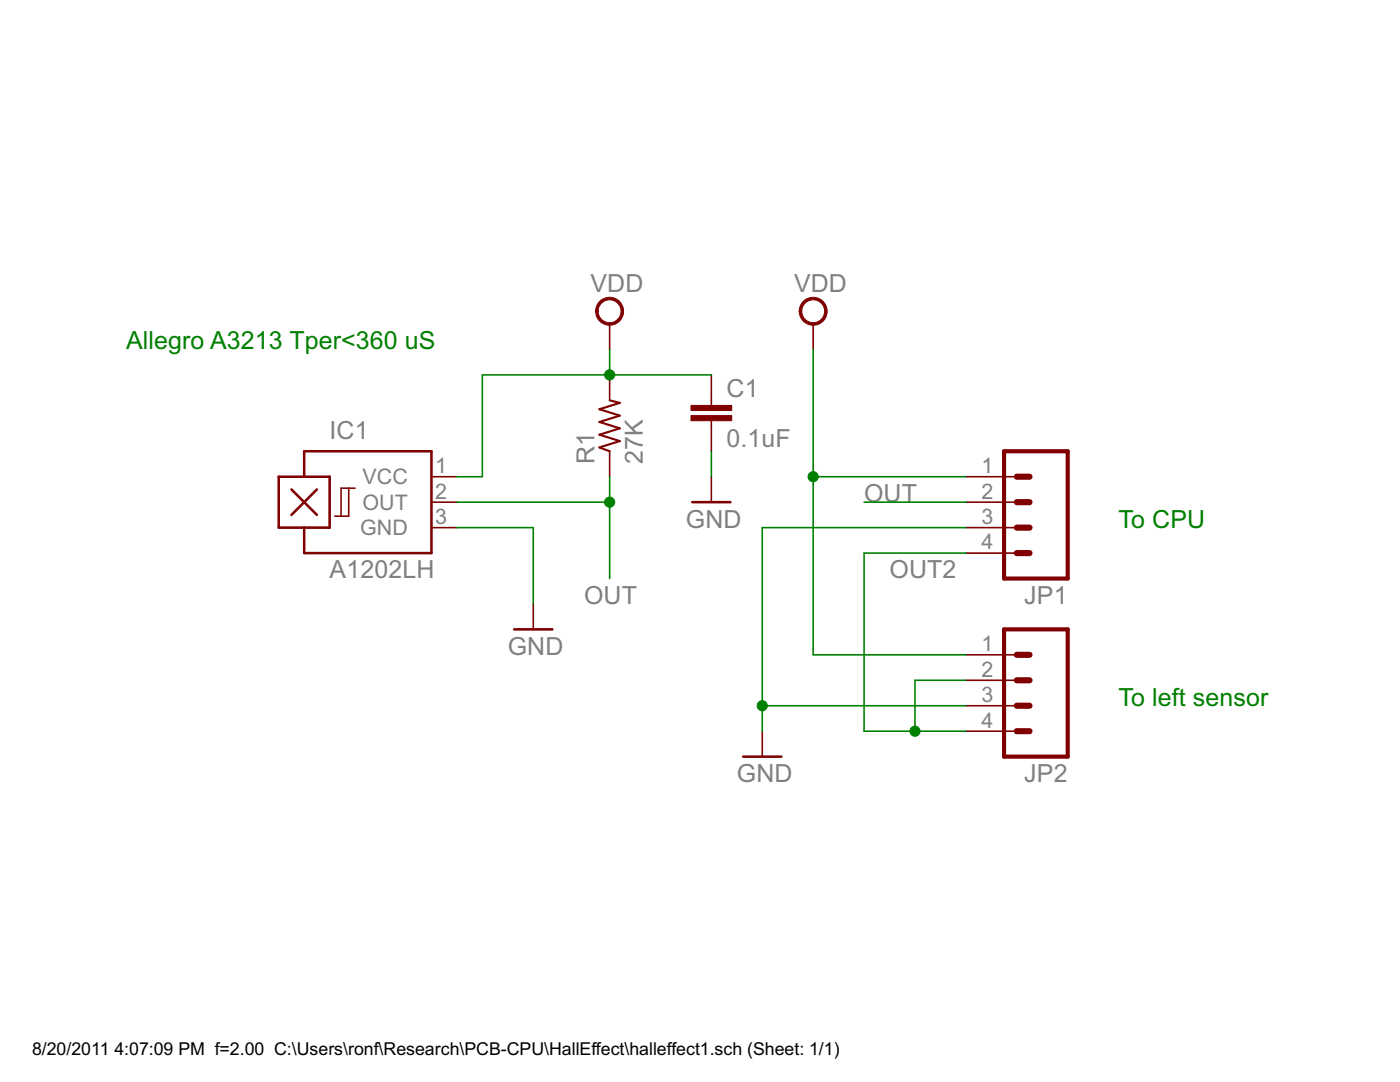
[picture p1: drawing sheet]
<svg xmlns="http://www.w3.org/2000/svg" width="279mm" height="216mm" viewBox="0 0 279 216" stroke-linecap="round" stroke-linejoin="round" font-family="sans-serif">
<g fill="#800000" stroke="#800000" stroke-width=".32">
<path d="M86.1 95.1h5.1z"/>
<path d="M86.1 105.3h5.1z"/>
<path d="M86.1 100.2h5.1z"/>
<path d="M66.8 103h1.3z"/>
<path d="M68.1 97.4v5.6z"/>
<path d="M68.1 97.4h1.5z"/>
<path d="M69.6 97.4h1.3z"/>
<path d="M68.1 103h1.5z"/>
<path d="M69.6 97.4v5.6z"/>
<path d="M121.7 64.6v5.1z"/>
<path d="M106.4 120.5v5.1z"/>
<path d="M142 74.8v5.1z"/>
<path d="M142 85v5z"/>
<path d="M142 79.9v1z"/>
<path d="M142 83.9v1.1z"/>
<path d="M142 95.1v5.1z"/>
<path d="M162.3 64.6v5.1z"/>
<path d="M152.1 145.9v5.1z"/>
<path d="M121.7 74.8v5.1z"/>
<path d="M121.7 90v5.1z"/>
<path d="M192.8 95.1h10.1z"/>
<path d="M192.8 100.2h10.1z"/>
<path d="M192.8 105.3h10.1z"/>
<path d="M192.8 110.4h10.1z"/>
<path d="M192.8 130.7h10.1z"/>
<path d="M192.8 135.7h10.1z"/>
<path d="M192.8 140.8h10.1z"/>
<path d="M192.8 145.9h10.1z"/>
</g>
<g fill="#800000" stroke="#800000" stroke-width=".51">
<path d="M60.7 90h25.4z"/>
<path d="M86.1 90v20.4z"/>
<path d="M60.7 110.4h25.4z"/>
<path d="M55.6 95.1v10.2z"/>
<path d="M55.6 95.1h5.1z"/>
<path d="M60.7 95.1h5.1z"/>
<path d="M65.8 95.1v10.2z"/>
<path d="M60.7 105.3h5.1z"/>
<path d="M55.6 105.3h5.1z"/>
<path d="M63.2 97.7l-5 5z"/>
<path d="M58.2 97.7l5 5z"/>
<path d="M60.7 90v5.1z"/>
<path d="M60.7 105.3v5.1z"/>
<path d="M102.6 125.6h7.6z"/>
<path d="M138.2 100.2h7.6z"/>
<path d="M148.3 151h7.6z"/>
</g>
<g fill="#800000" stroke="#800000" stroke-width=".2">
<path d="M119.5 60.3a2.79 2.79 0 0 1 4.5 .3 2.79 2.79 0 0 1-1.5 4.2 2.79 2.79 0 0 1-3.6-2.7h.5a2.29 2.29 0 0 1 3.2-2 2.29 2.29 0 0 1 .6 3.7 2.29 2.29 0 0 1-3.7-.9l-.1-.8h-.5a2.8 2.8 0 0 1 .6-1.8z" fill-rule="evenodd"/>
<path d="M160.2 60.3a2.79 2.79 0 0 1 4.4 .3 2.79 2.79 0 0 1-1.5 4.2 2.79 2.79 0 0 1-3.6-2.7h.5a2.29 2.29 0 0 1 3.3-2.1 2.29 2.29 0 0 1 .4 3.9 2.29 2.29 0 0 1-3.7-1.4v-.4h-.5a2.98 2.98 0 0 1 .7-1.8z" fill-rule="evenodd"/>
</g>
<g fill="#800000" stroke="#800000" stroke-width=".2">
<path d="M137.9 82.9h8.1v1h-8.1z"/>
<path d="M137.9 80.9h8.1v1h-8.1z"/>
</g>
<g fill="#800000" stroke="#800000" stroke-width=".42">
<path d="M119.6 89.3l2.1 .7z"/>
<path d="M119.6 89.3l4.1-1.3z"/>
<path d="M119.6 86.7l4.1 1.3z"/>
<path d="M119.6 86.7l4.1-1.2z"/>
<path d="M119.6 84.2l4.1 1.3z"/>
<path d="M119.6 84.2l4.1-1.3z"/>
<path d="M119.6 81.7l4.1 1.2z"/>
<path d="M119.6 81.7l4.1-1.3z"/>
<path d="M121.7 79.9l2 .5z"/>
</g>
<g fill="#800000" stroke="#800000" stroke-width=".83">
<path d="M200.4 90h12.7z"/>
<path d="M213.1 90v25.4z"/>
<path d="M200.4 90v25.4z"/>
<path d="M200.4 115.4h12.7z"/>
<path d="M200.4 125.6h12.7z"/>
<path d="M213.1 125.6v25.4z"/>
<path d="M200.4 125.6v25.4z"/>
<path d="M200.4 151h12.7z"/>
</g>
<g fill="#800000" stroke="#800000" stroke-width="1.2">
<path d="M202.9 105.3h2.6z"/>
<path d="M202.9 100.2h2.6z"/>
<path d="M202.9 95.1h2.6z"/>
<path d="M202.9 110.4h2.6z"/>
<path d="M202.9 140.8h2.6z"/>
<path d="M202.9 135.7h2.6z"/>
<path d="M202.9 130.7h2.6z"/>
<path d="M202.9 145.9h2.6z"/>
</g>
<g fill="#008000" stroke="#008000" stroke-width=".32">
<path d="M121.7 69.7v5.1z"/>
<path d="M91.2 95.1h5.1z"/>
<path d="M96.3 74.8v20.3z"/>
<path d="M96.3 74.8h25.4z"/>
<path d="M121.7 74.8h20.3z"/>
<path d="M162.3 69.7v25.4z"/>
<path d="M162.3 95.1v35.6z"/>
<path d="M162.3 130.7h30.5z"/>
<path d="M162.3 95.1h30.5z"/>
<path d="M121.7 95.1v5.1z"/>
<path d="M91.2 100.2h30.5z"/>
<path d="M121.7 100.2v15.2z"/>
<path d="M172.4 100.2h20.4z"/>
<path d="M91.2 105.3h15.2z"/>
<path d="M106.4 105.3v15.2z"/>
<path d="M142 90v5.1z"/>
<path d="M152.1 105.3v35.5z"/>
<path d="M152.1 140.8v5.1z"/>
<path d="M152.1 140.8h40.7z"/>
<path d="M152.1 105.3h40.7z"/>
<path d="M172.4 145.9h10.2z"/>
<path d="M182.6 145.9h10.2z"/>
<path d="M172.4 110.4v35.5z"/>
<path d="M172.4 110.4h20.4z"/>
<path d="M182.6 135.7h10.2z"/>
<path d="M182.6 135.7v10.2z"/>
</g>
<g fill="#008000" stroke="#008000" stroke-width=".2">
<circle cx="121.7" cy="74.8" r="1.02"/>
<circle cx="162.3" cy="95.1" r="1.02"/>
<circle cx="121.7" cy="100.2" r="1.02"/>
<circle cx="152.1" cy="140.8" r="1.02"/>
<circle cx="182.6" cy="145.9" r="1.02"/>
</g>
<g font-size="5.6" fill="#808080">
<text x="117.8" y="58.3">VDD</text>
<text x="158.5" y="58.3">VDD</text>
<text x="145" y="79.1">C1</text>
<text x="65.8" y="87.5">IC1</text>
<text x="145" y="89.3">0.1uF</text>
<text x="118.7" y="92.6" transform="rotate(-90 118.7 92.6)">R1</text>
<text x="128.3" y="92.6" transform="rotate(-90 128.3 92.6)">27K</text>
<text x="172.4" y="100.2">OUT</text>
<text x="136.9" y="105.3">GND</text>
<text x="65.8" y="115.4">A1202LH</text>
<text x="177.5" y="115.4">OUT2</text>
<text x="116.6" y="120.5">OUT</text>
<text x="204.4" y="120.5">JP1</text>
<text x="101.3" y="130.7">GND</text>
<text x="147.1" y="156.1">GND</text>
<text x="204.4" y="156.1">JP2</text>
</g>
<g font-size="5.6" fill="#008000">
<text x="25.2" y="69.7">Allegro A3213 Tper&lt;360 uS</text>
<text x="223.2" y="105.3">To CPU</text>
<text x="223.2" y="140.8">To left sensor</text>
</g>
<g font-size="4.8" fill="#808080">
<text x="86.8" y="94.4">1</text>
<text x="195.9" y="94.4">1</text>
<text x="72.3" y="96.6">VCC</text>
<text x="72.3" y="101.7">OUT</text>
<text x="86.8" y="99.5">2</text>
<text x="195.9" y="99.5">2</text>
<text x="71.9" y="106.8">GND</text>
<text x="86.8" y="104.6">3</text>
<text x="195.9" y="104.6">3</text>
<text x="195.9" y="109.6">4</text>
<text x="195.9" y="130">1</text>
<text x="195.9" y="135">2</text>
<text x="195.9" y="140.1">3</text>
<text x="195.9" y="145.2">4</text>
</g>
<g font-size="4">
<text x="6.4" y="210.6">8/20/2011</text>
<text x="22.8" y="210.6">4:07:09 PM f=2.00 C:\Users\ronf\Research\PCB-CPU\HallEffect\halleffect1.sch (Sheet: 1/1)</text>
</g>
</svg>
